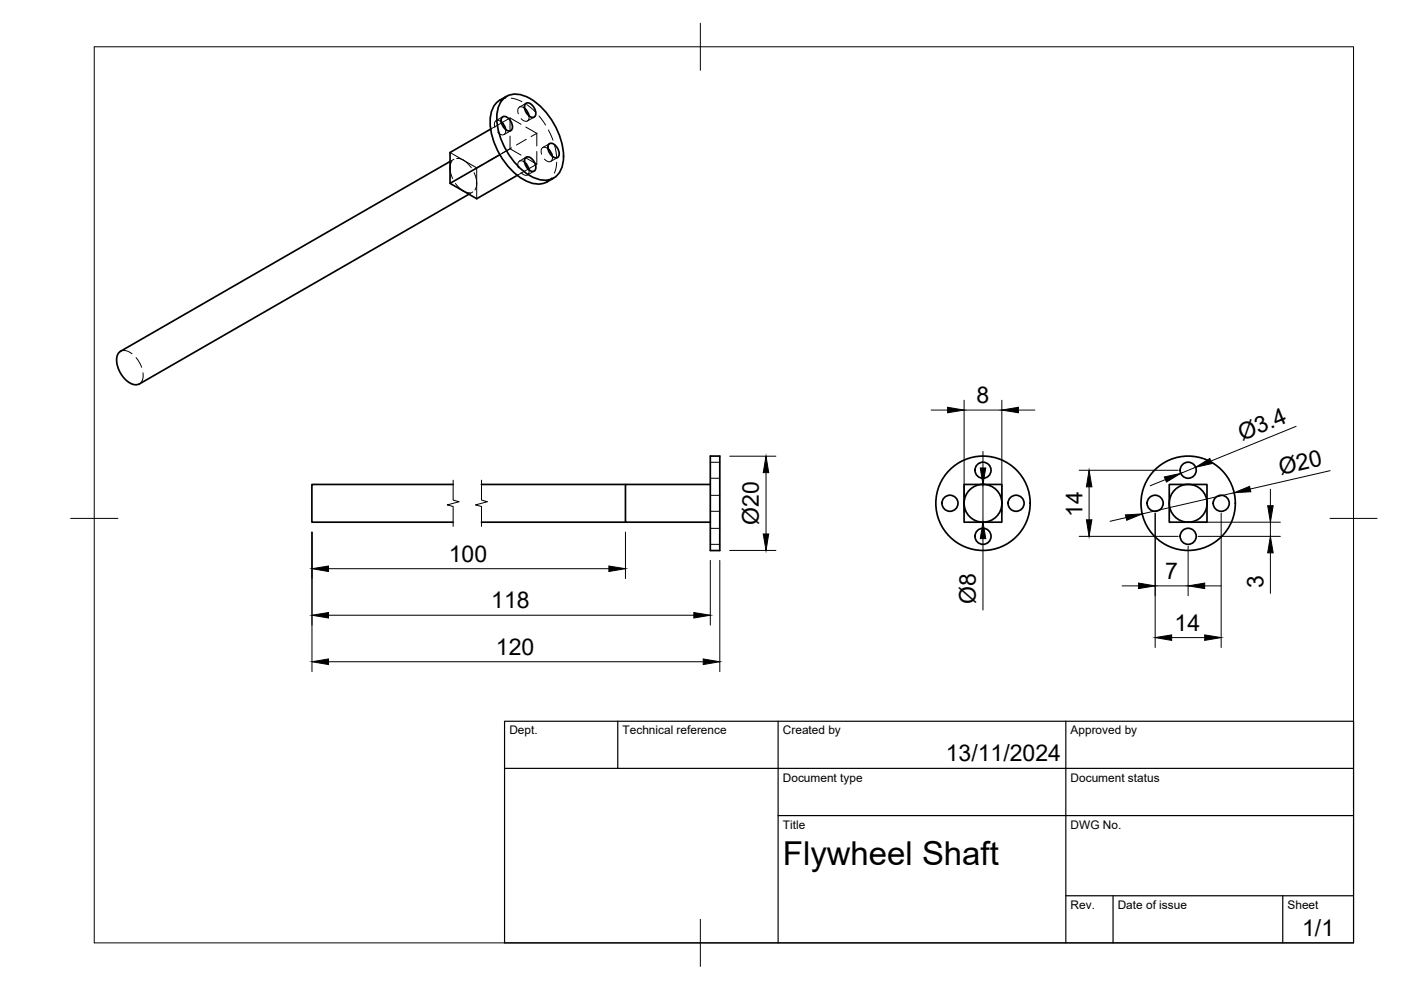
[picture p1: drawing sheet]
<svg xmlns="http://www.w3.org/2000/svg" width="297mm" height="210mm" viewBox="0 0 297 210" stroke-linecap="round" stroke-linejoin="round" font-family="sans-serif">
<!-- layer: Visible -->
<g fill="none" stroke="#000" stroke-width=".36">
<path d="M95.4 34.2l-69.9 40.3M104 27.4l-8.6 4.9v6.6l5.7 3.2 8.6-4.9M106 32.8l-10.6 6.1M106 21.2a5 5 0 0 0-2.1 4.6 15.3 15.3 0 0 0 8 12.7 4.7 4.7 0 0 0 4.1 .1M106.3 25.8l.5 .6 .4 1M106.4 26l-.1 .1M106.5 21.2a4 4 0 0 1 4.9-.8 15 15 0 0 1 8 13.9 4 4 0 0 1-6 3.5 15 15 0 0 1-8-13.9l.2-1.1zM106.5 24.8a1.47 1.47 0 0 1 1.9 1.2 1.3 1.3 0 0 1-.2 1.8 2.11 2.11 0 0 1-1.7-3zM107.4 20.4l-1.4 .8M111.2 34.4l.5 .5 .5 1.1M111.2 22.9l.5 .6 .5 1.1M111.4 33.4a1.47 1.47 0 0 1 2 1.1 1.3 1.3 0 0 1-.3 1.8 2.11 2.11 0 0 1-1.7-2.9z"/>
<path d="M111.4 22a1.47 1.47 0 0 1 2 1.1 1.3 1.3 0 0 1-.3 1.8 2.11 2.11 0 0 1-1.7-2.9zM112.1 35.8l-.1 .1M116.2 31.5l.5 .6 .4 1.1M116.4 30.5a1.47 1.47 0 0 1 1.9 1.2 1.3 1.3 0 0 1-.2 1.8 2.11 2.11 0 0 1-1.7-3zM117.4 37.8l-1.4 .8M99.4 41.2l-69.9 40.2a2.71 2.71 0 0 1-3-1 5.3 5.3 0 0 1-1.6-5.2l.7-.7M150.6 96.7h2v20h-2zM96.1 102.7h-30v8h30M102.1 110.7h30.5M102.1 102.7h30.5M150.6 102.7h-18v8h18M204.4 102.7h8v8h-8z"/>
<path d="M247.9 102.7h8v8h-8z"/>
<circle cx="208.4" cy="99.7" r="1.7"/>
<circle cx="251.9" cy="99.7" r="1.7"/>
<circle cx="201.4" cy="106.7" r="1.7"/>
<circle cx="208.4" cy="106.7" r="10"/>
<circle cx="208.4" cy="106.7" r="4"/>
<circle cx="208.4" cy="113.7" r="1.7"/>
<circle cx="215.4" cy="106.7" r="1.7"/>
<circle cx="244.9" cy="106.7" r="1.7"/>
<circle cx="251.9" cy="106.7" r="10"/>
<circle cx="251.9" cy="106.7" r="4"/>
<circle cx="251.9" cy="113.7" r="1.7"/>
<circle cx="258.9" cy="106.7" r="1.7"/>
</g>
<!-- layer: Hidden -->
<g fill="none" stroke="#000" stroke-width=".21">
<path d="M95.4 32.3l2.9 1.7M95.8 34.2a3.7 3.7 0 0 0 .2 3.7M96.2 33.8l-.8 .4M96.6 38.9a4.1 4.1 0 0 0 3.1 2M96.8 33.6h.7l.8 .4M98.3 34l.7 .6 .9 1M98.3 34l2.8 1.6v3.3M100.5 36.6l.5 1.3 .1 1M101.1 38.9l-.1 .8-.3 .6M101.1 38.9v3.2M102.3 34.9l-1.2 .7M105.4 33.1l-2.1 1.2"/>
<path d="M106.3 25.8a.82 .82 0 0 0-1.1-.2 .82 .82 0 0 0-.4 1l.1 .4M106.3 26.1l-2.3 1.3M106.6 24.8l-1.4 .8M107.2 27.5a.82 .82 0 0 1-.3 1 .82 .82 0 0 1-1.1-.2l-.3-.3M107.2 20.8l-1.2 .4M108.1 28.9v2.7l-2.1 1.2M108.1 25l2.4 1.3M108.1 25l-1.7 1M108.1 25v2.7M108.1 31.6l2.4 1.3M108.3 27.7l-1.4 .8M108.4 20.8l.9 .2 1.4 .6"/>
<path d="M108.5 31.3l-2.1 1.2M111.2 34.4a.82 .82 0 0 0-1.1-.2 .82 .82 0 0 0-.3 1l.1 .4M111.2 23a.82 .82 0 0 0-1.1-.3 .82 .82 0 0 0-.3 1.1l.1 .3M111.5 33.5l2.3 1.3-1.7 1M111.5 26.9l2.3 1.4M111.5 33.3l-1.4 .9M111.5 21.9l-1.4 .8M111.6 29.5l-2.1 1.2M111.7 22.2l1.8 1.5M112 35.9l-2.3 1.3M112.2 36a.82 .82 0 0 1-.4 1.1 .82 .82 0 0 1-1.1-.3l-.2-.2M112.2 24.6a.82 .82 0 0 1-.4 1 .82 .82 0 0 1-1.1-.2l-.2-.2"/>
<path d="M113.2 36.3l-1.4 .8M113.2 24.8l-1.4 .8M113.8 28.3l-1.2 .6M113.8 28.3v2.6M113.8 32.1v2.7M114.3 24.6l1.4 1.9M116.2 31.5a.82 .82 0 0 0-1.1-.2 .82 .82 0 0 0-.4 1l.1 .4M116.3 27.6l.9 2.1M116.5 30.5l-1.4 .8M116.9 37.7l-.9 .9M117.1 33.2a.82 .82 0 0 1-.3 1 .82 .82 0 0 1-1.1-.2l-.3-.3M117.6 30.9l.4 2.3"/>
<path d="M118 34.4l-.2 1.5-.3 .8M118.2 33.4l-1.4 .8M100.2 40.7l-.8 .5M25.5 74.5l1-.2 1.5 .7M28.9 75.8l1.1 2.1M30.3 79.1l-.1 1.5-.7 .8M150.6 98h2M150.6 112h2M150.6 115.4h2M150.6 101.4h2M150.6 105h2M150.6 108.4h2"/>
</g>
<!-- layer: BORDER -->
<path d="M20 9.9h267v190h-267zM148.5 4.9v10M15 109.9h10M282 109.9h10M148.5 194.9v10" fill="none" stroke="#000" stroke-width=".21"/>
<!-- layer: TITLEBLOCK -->
<path d="M107 152.9h180v47h-180zM131 152.9v10M165 152.9v47M226 152.9v47M107 162.9h180M165 172.9h122M226 189.9h61M236 189.9v10M272 189.9v10" fill="none" stroke="#000" stroke-width=".25"/>
<!-- layer: Break Lines -->
<path d="M96.1 101.8v4.2l1.2 .4-2.5 .7 1.3 .3v4.2M102.1 101.8v4.2l1.2 .4-2.5 .7 1.3 .3v4.2" fill="none" stroke="#000" stroke-width=".21"/>
<!-- layer: FD_Dimensions -->
<g fill="none" stroke="#000" stroke-width=".21">
<path d="M154.7 96.7h9.8M197.4 86.9h3.5M204.4 84.9v23.7M204.4 86.9h8M208.4 95.7v3.5M212.4 84.9v23.7M215.9 86.9h3.5M228.8 99.7h21M253.5 99.1l-3.2 1.3M274.8 90.4l-18.1 7.4M282 99.8l-16.9 3.9M66.1 112.8v29.6"/>
<path d="M132.6 112.8v9.9M150.6 118.8v13.7M152.6 118.8v23.6M154.7 116.7h9.8M162.4 100.2v13M208.4 102.7v8M208.4 114.2v15.1M228.8 113.7h21M230.9 103.2v7M238.8 109.7l-3.4 .8M244.9 108.8v28.5M247.1 101.7l-3.2 1.3"/>
<path d="M251.9 115.8v10.5M254 113.7h17.5M254 110.7h17.5M258.9 108.8v28.5M261.7 104.5l-19.5 4.5M269.3 103.7v3.5M269.3 110.7v3M269.3 117.2v8.6M69.6 130.4h77.5M69.6 120.6h59.5M237.9 124.2h3.5M244.9 124.2h7"/>
<path d="M248.4 135.2h7M255.4 124.2h3.5M69.6 140.3h79.5"/>
</g>
<g fill="#000" stroke="#000" stroke-width=".21">
<path d="M200.9 86.4l3.5 .5-3.5 .6zM207.8 99.2h1.2l-.6 3.5zM212.4 86.9l3.5-.5v1.1zM253.5 99.1l3-1.9 .4 1.1zM161.8 113.2h1.2l-.6 3.5zM162.4 96.7l.6 3.5h-1.2zM208.4 110.7l.6 3.5h-1.2zM230.9 99.7l.6 3.5h-1.2zM230.3 110.2h1.2l-.6 3.5zM238.6 109.2l3.6-.2-3.3 1.3zM246.9 101.1l3.4-.7-3 1.8zM261.7 104.5l3.2-1.4 .3 1.2z"/>
<path d="M268.8 107.2h1.1l-.6 3.5zM269.3 113.7l.6 3.5h-1.1zM66.1 140.3l3.5-.6v1.2zM66.1 130.4l3.5-.5v1.1zM66.1 120.6l3.5-.6v1.2zM129.1 120l3.5 .6-3.5 .6zM147.1 129.9l3.5 .5-3.5 .6zM149.1 139.7l3.5 .6-3.5 .6zM241.4 123.6l3.5 .6-3.5 .6zM244.9 135.2l3.5-.6v1.2zM255.4 134.6l3.5 .6-3.5 .6zM251.9 124.2l3.5-.6v1.2z"/>
</g>
<text font-size="7" x="166" y="183.4">Flywheel Shaft</text>
<g font-size="4.9">
<text x="207.1" y="85.5">8</text>
<text x="263.3" y="93.4" transform="rotate(-22 263.3 93.4)">Ø3.4</text>
<text x="271.5" y="100.6" transform="rotate(-13 271.5 100.6)">Ø20</text>
<text x="160.9" y="111.3" transform="rotate(-90 160.9 111.3)">Ø20</text>
<text x="229.5" y="109.6" transform="rotate(-90 229.5 109.6)">14</text>
<text x="95.1" y="119.1">100</text>
<text x="247" y="122.8">7</text>
<text x="267.9" y="124.6" transform="rotate(-90 267.9 124.6)">3</text>
<text x="104.1" y="129">118</text>
<text x="206.9" y="128.1" transform="rotate(-90 206.9 128.1)">Ø8</text>
<text x="249" y="133.8">14</text>
<text x="105.1" y="138.8">120</text>
<text x="200.5" y="161.4">13/11/2024</text>
<text x="276.1" y="198.6">1/1</text>
</g>
<g font-size="2.5">
<text x="108" y="155.7">Dept.</text>
<text x="132" y="155.7">Technical reference</text>
<text x="166" y="155.7">Created by</text>
<text x="227" y="155.7">Approved by</text>
<text x="166" y="165.7">Document type</text>
<text x="227" y="165.7">Document status</text>
<text x="166" y="175.7">Title</text>
<text x="227" y="175.7">DWG No.</text>
<text x="227" y="192.7">Rev.</text>
<text x="237" y="192.7">Date of issue</text>
<text x="273" y="192.7">Sheet</text>
</g>
</svg>
